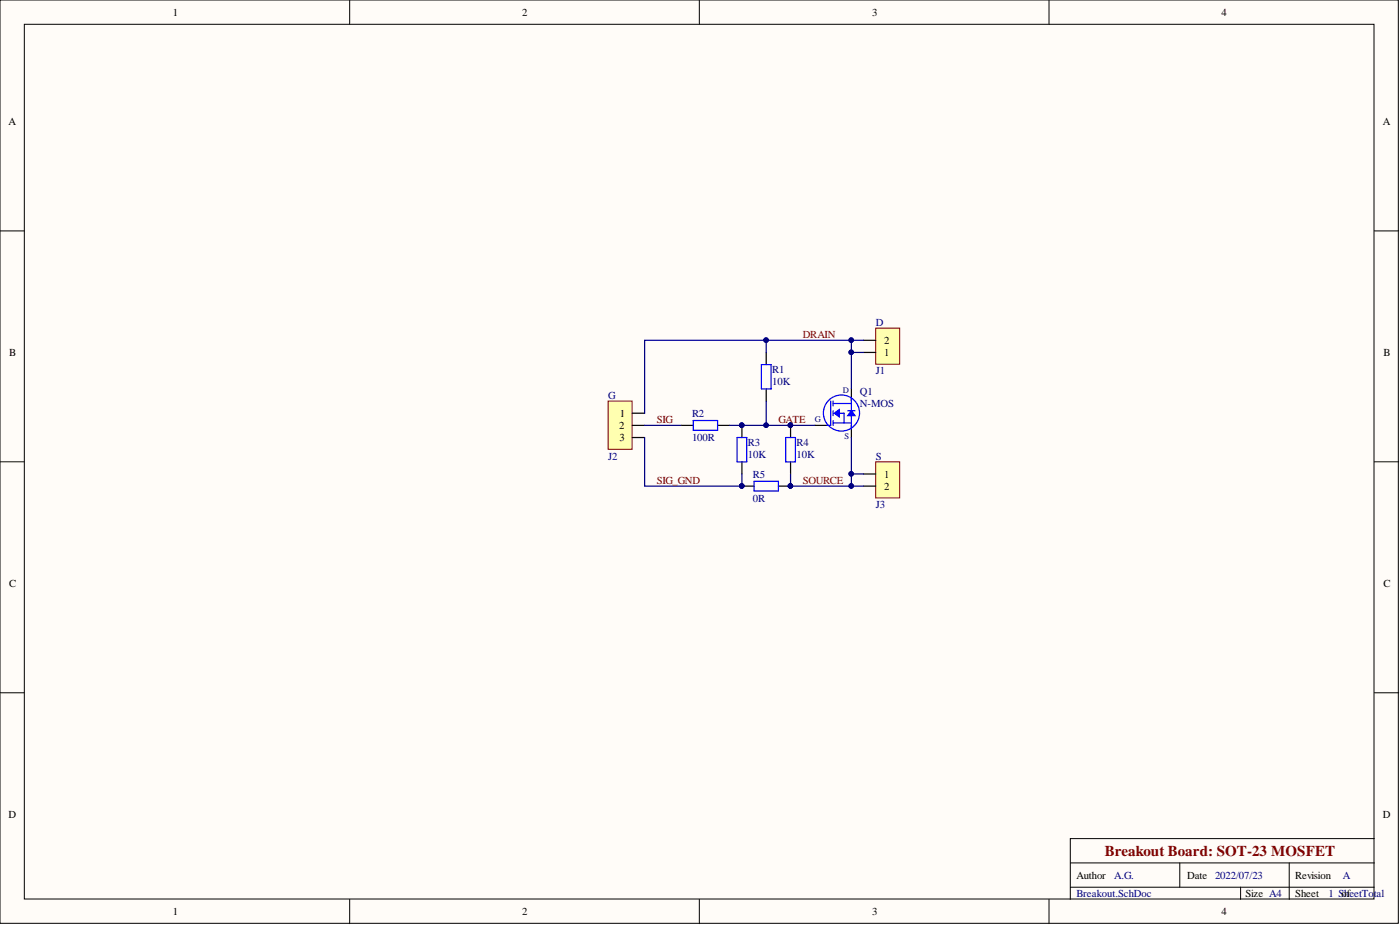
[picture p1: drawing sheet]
# Altium project BB_SOT23_MOSFET.PrjPcb
Date: 2022/07/23; DrawnBy: A.G.; Revision: A; Title: Breakout Board: SOT-23 MOSFET
1 sheet, 9 parts. Net scope: global (net labels, ports and power ports of the same name join across sheets).
Board file: BB_SOT23_MOSFET.PcbDoc

## Sheet Breakout.SchDoc: Breakout Board: SOT-23 MOSFET
size A4; Date: 2022/07/23; DrawnBy: A.G.; DocumentNumber: 1; Revision: A; SheetNumber: 1

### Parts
J1  D  [HEADER-2.54-2P1]
J2  G  [HEADER-2.54-3P1]
J3  S  [HEADER-2.54-2P1]
Q1  N-MOS  [IRLML_SOT-23]
R1  10K  [0603R_RF_M]
R2  100R  [0603R_RF_M]
R3  10K  [0603R_RF_M]
R4  10K  [0603R_RF_M]
R5  0R  [0603R_RF_M]

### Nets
DRAIN: J1.1 J1.2 J2.1 Q1.D(Drain) R1.1
GATE: Q1.G(Gate) R1.2 R2.2 R3.1 R4.1
SIG: J2.2 R2.1
SIG_GND: J2.3 R3.2 R5.2
SOURCE: J3.1 J3.2 Q1.S(Source) R4.2 R5.1
